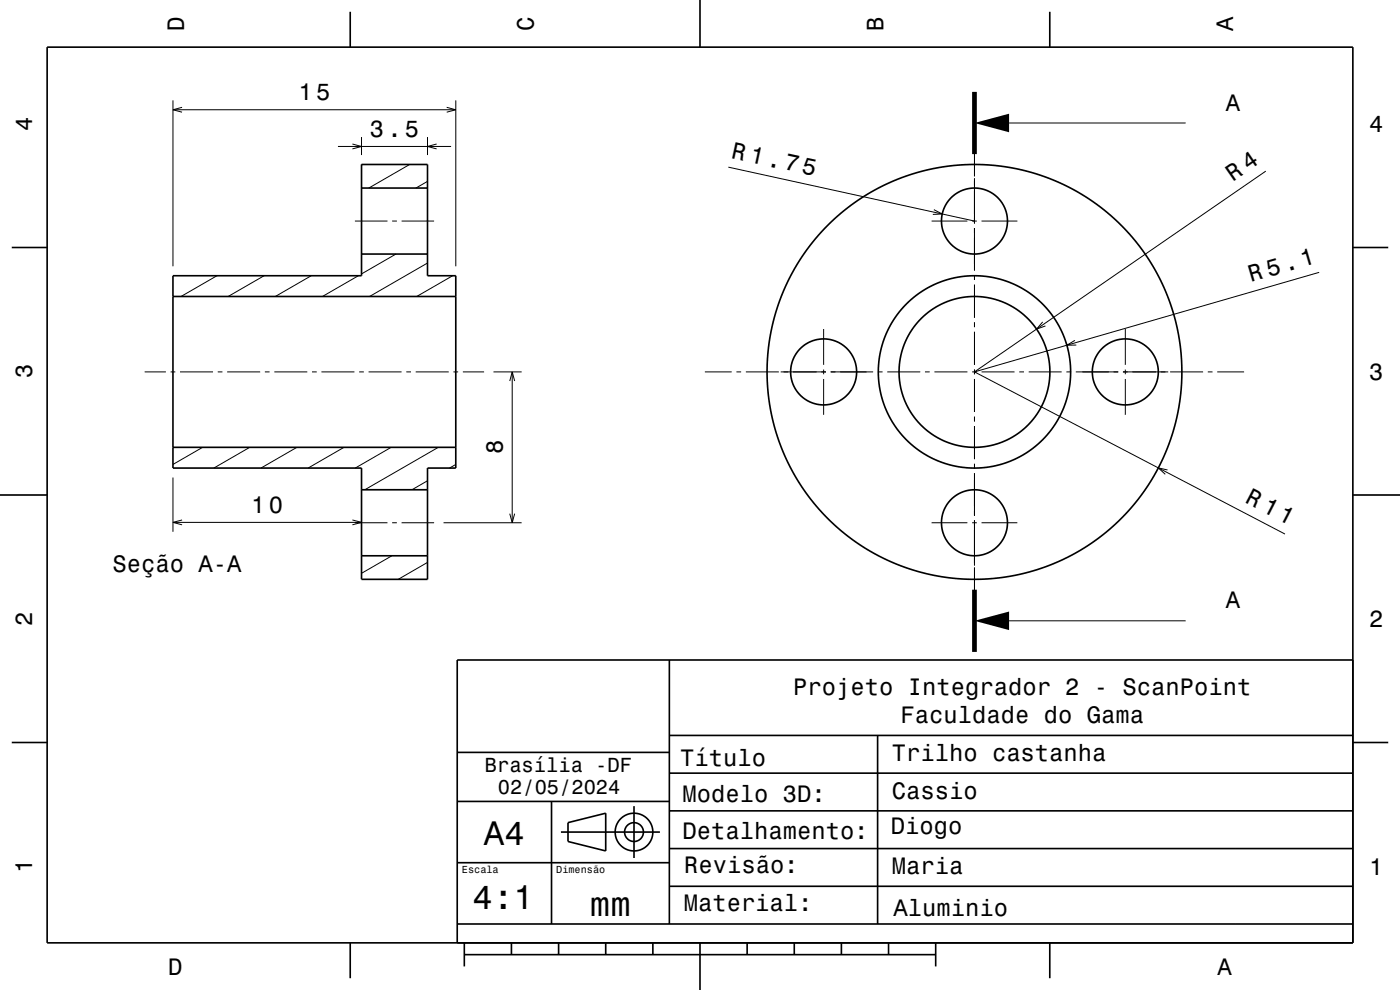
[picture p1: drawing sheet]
<svg xmlns="http://www.w3.org/2000/svg" width="297mm" height="210mm" viewBox="0 0 297 210" stroke-linecap="round" stroke-linejoin="round" font-family="sans-serif">
<g fill="none" stroke="#000" stroke-width=".21">
<path d="M36.7 21.3v35.2M36.7 23.3h60M38.6 22.8l-1.9 .5 1.9 .5M71.7 31.1h24M74.8 30.6l1.9 .5-1.9 .5M76.7 29.1v3.8M76.9 34.9l-.2 .1M86.9 34.9l-8.7 5M90.7 38.5l-2.5 1.4M90.7 29.1v3.8M92.6 30.6l-1.9 .5 1.9 .5M94.8 22.8l1.9 .5-1.9 .5"/>
<path d="M96.7 21.3v35.2M154.5 35.5l52.2 11.4M206.7 21.7v5.7M206.7 28.4v1M206.7 30.4v7M206.7 37.8v9.6M214.1 26.1h37.4M268.5 36.3l-61.8 42.6M46 58.5l-7.6 4.4M56 58.5l-7.6 4.4M66 58.5l-7.6 4.4M75.3 46.9h6.9"/>
<path d="M76 58.5l-7.6 4.4M83.2 46.9h1M84 53.9l-7.3 4.2M85.2 46.9h6.9M90.7 55.8l-12.3 7.1M96 58.5l-7.6 4.4M197.6 46.9h7.6M198.1 44.5l1.8 .9-2 .1M206.2 46.9h1M206.7 48.4v9M206.7 58.4v1M208.2 46.9h7.6"/>
<path d="M279.8 57.8l-73.1 21.1M30.7 78.9h4.5M36.2 78.9h1M38.2 78.9h7M46.2 78.9h1M48.2 78.9h7M56.2 78.9h1M58.2 78.9h7M66.2 78.9h1M68.2 78.9h7M76.2 78.9h1M78.2 78.9h7"/>
<path d="M86.2 78.9h1M88.2 78.9h7M96.2 78.9h1M98.2 78.9h4.5M104.7 78.9h6M108.7 78.9v32M149.5 78.9h5.7M156.2 78.9h1M158.2 78.9h7M165.6 78.9h9.6M174.7 69.8v7.6M174.7 78.4v1"/>
<path d="M176.2 78.9h9M186.2 78.9h1M188.2 78.9h7M196.2 78.9h1M198.2 78.9h7M206.2 78.9h1M206.7 60.4v7M206.7 68.4v1M206.7 70.4v7M206.7 78.4v1M206.7 78.9l65.9 34.4M208.2 78.9h7"/>
<path d="M216.2 78.9h1M218.2 78.9h7M221.2 68.3l-1.3 1.5 1.9-.7M226.2 78.9h1M228 72.2l-1.7 1h2M228.2 78.9h9M238.2 78.9h9.6M238.7 69.8v7.6M238.7 78.4v1M248.2 78.9h7M256.2 78.9h1M258.2 78.9h5.7"/>
<path d="M43 94.9l-6.3 3.6M53 94.9l-7.6 4.4M63 94.9l-7.6 4.4M73 94.9l-7.6 4.4M83 94.9l-7.6 4.4M93 94.9l-15.6 9M96.7 98.5l-1.3 .8M108.1 80.8l.6-1.9 .5 1.9M174.7 80.4v7.6M206.7 80.4v7M206.7 88.4v1M206.7 90.4v7"/>
<path d="M206.7 98.4v1M238.7 80.4v7.6M247.7 99.7l-2-.4 1.5 1.3M36.7 101.3v11.5M36.7 110.8h40M38.6 110.3l-1.9 .5 1.9 .5M74.8 110.3l1.9 .5-1.9 .5M75.3 110.9h6.9M83.1 117.9l-6.4 3.7M83.2 110.9h1M85.2 110.9h6.9M90.7 102l-3.3 1.9"/>
<path d="M90.7 119.3l-6.2 3.6M94.1 110.9h16.6M108.1 109l.6 1.9 .5-1.9M197.6 110.9h7.6M206.2 110.9h1M206.7 100.4v9M206.7 110.4v9.6M208.2 110.9h7.6M206.7 120.4v7M206.7 128.4v1M206.7 130.4v5.7M214.1 131.7h37.4"/>
</g>
<g fill="none" stroke="#000" stroke-width=".35">
<path d="M10 10h277v190h-277zM74.3 2.5v7.5M148.5 0v10M222.7 2.5v7.5M76.7 39.9h14M2.5 52.5h7.5M36.7 58.5h40v-23.6h14v23.6h6v40.8h-6v23.6h-14v-23.6h-40zM76.7 53.9h14M287 52.5h7.5M36.7 62.9h60M36.7 94.9h60M0 105h10"/>
<path d="M76.7 117.9h14M76.7 103.9h14M287 105h10M142 140v56M287 140h-190v60M2.5 157.5h7.5M97.1 159.6h45M142 156h145M186.2 156v40M287 157.5h7.5M97 170h45M117 170v26"/>
<path d="M119 176.5h21M120.5 174.5l8-2v8l-8-2zM134.5 171v11M142 172h145M142 164h145M97 196h190M97 183h45M142 188h145M142 180h145M74.3 200v7.5M98.5 202.5h100M98.5 200v5"/>
<path d="M108.5 200v2.5M118.5 200v2.5M128.5 200v2.5M138.5 200v2.5M148.5 200v10M158.5 200v2.5M168.5 200v2.5M178.5 200v2.5M188.5 200v2.5M198.5 200v5M222.7 200v7.5"/>
<circle cx="206.7" cy="46.9" r="7"/>
<circle cx="174.7" cy="78.9" r="7"/>
<circle cx="206.7" cy="78.9" r="44"/>
<circle cx="206.7" cy="78.9" r="16"/>
<circle cx="206.7" cy="78.9" r="20.4"/>
<circle cx="238.7" cy="78.9" r="7"/>
<circle cx="206.7" cy="110.9" r="7"/>
<circle cx="134.5" cy="176.5" r="2"/>
<circle cx="134.5" cy="176.5" r="4"/>
</g>
<path d="M206.7 19.5v13.2M206.7 125.1v13.2" fill="none" stroke="#000" stroke-width="1" stroke-linecap="butt"/>
<g fill="#000">
<path d="M206.7 26.1l7.4-2v4z" fill-rule="evenodd"/>
<path d="M206.7 131.7l7.4-2v4z" fill-rule="evenodd"/>
</g>
<g font-size="7.2">
<text x="102.7" y="179.3">A4</text>
<text x="100.3" y="192.9">4:1</text>
<text x="125.2" y="194.3">mm</text>
</g>
<g font-size="5.1">
<text x="154.9" y="33.5" transform="rotate(12 154.9 33.5)">R 1.75</text>
<text x="263.9" y="106.5" transform="rotate(27 263.9 106.5)">R 11</text>
</g>
<g font-size="5">
<text x="39" y="6.5" transform="rotate(-90 39 6.5)">D</text>
<text x="113.2" y="6.5" transform="rotate(-90 113.2 6.5)">C</text>
<text x="187.4" y="6.5" transform="rotate(-90 187.4 6.5)">B</text>
<text x="261.6" y="6.5" transform="rotate(-90 261.6 6.5)">A</text>
<text x="63.3" y="21.3">15</text>
<text x="260.1" y="23.5">A</text>
<text x="6.8" y="27.8" transform="rotate(-90 6.8 27.8)">4</text>
<text x="78.4" y="29.1">3.5</text>
<text x="290.5" y="28.1">4</text>
<text x="261.6" y="38.7" transform="rotate(-35 261.6 38.7)">R 4</text>
<text x="265.3" y="59.9" transform="rotate(-16 265.3 59.9)">R 5.1</text>
<text x="6.8" y="80.3" transform="rotate(-90 6.8 80.3)">3</text>
<text x="290.5" y="80.6">3</text>
<text x="106.7" y="96.4" transform="rotate(-90 106.7 96.4)">8</text>
<text x="53.3" y="108.8">10</text>
<text x="23.9" y="121.3">Seção A-A</text>
<text x="260.1" y="129.1">A</text>
<text x="6.8" y="132.8" transform="rotate(-90 6.8 132.8)">2</text>
<text x="290.5" y="133.1">2</text>
<text x="168.3" y="147.3">Projeto Integrador 2 - ScanPoint</text>
<text x="191.1" y="153.4">Faculdade do Gama</text>
<text x="189.2" y="161.4">Trilho castanha</text>
<text x="144.3" y="162.6">Título</text>
<text x="144.8" y="170">Modelo 3D:</text>
<text x="189.2" y="169.4">Cassio</text>
<text x="144.8" y="178">Detalhamento:</text>
<text x="189" y="176.8">Diogo</text>
<text x="6.8" y="185.3" transform="rotate(-90 6.8 185.3)">1</text>
<text x="145.1" y="185.2">Revisão:</text>
<text x="189.2" y="185.4">Maria</text>
<text x="290.5" y="185.6">1</text>
<text x="145.1" y="193.2">Material:</text>
<text x="189.6" y="194.2">Aluminio</text>
<text x="35.7" y="206.8">D</text>
<text x="258.3" y="206.8">A</text>
</g>
<g font-size="4.3">
<text x="102.9" y="163.8">Brasília -DF</text>
<text x="105.6" y="168.4">02/05/2024</text>
</g>
<g font-size="2.2">
<text x="98" y="185.1">Escala</text>
<text x="118" y="185.1">Dimensão</text>
</g>
</svg>
